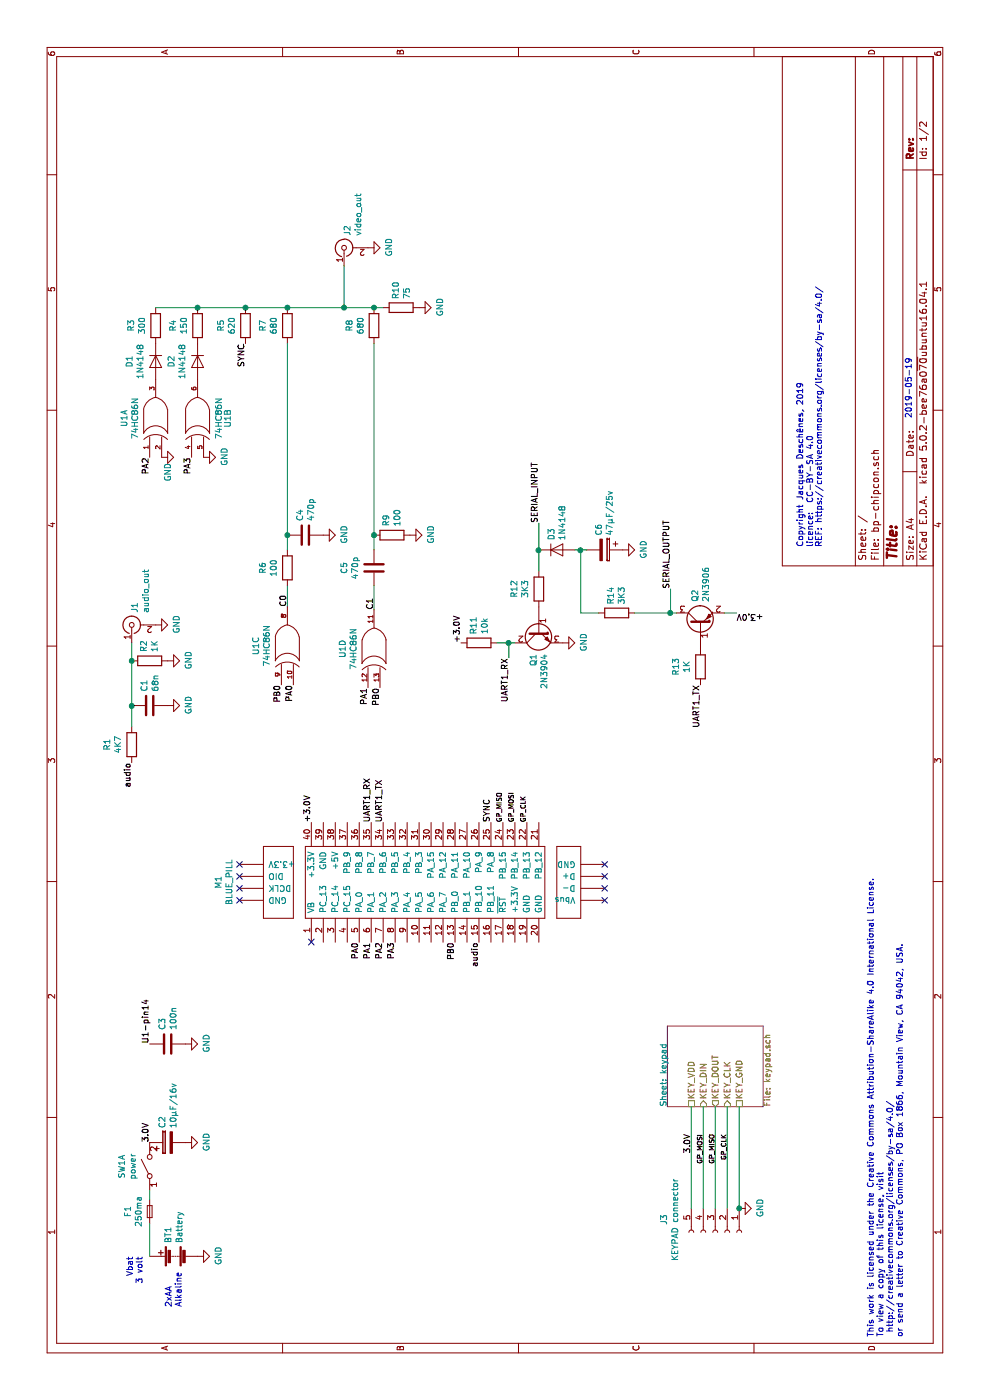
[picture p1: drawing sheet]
EESchema Schematic File Version 4
LIBS:bp-chipcon-cache
EELAYER 26 0
EELAYER END
$Descr A4 11693 8268
encoding utf-8
Sheet 1 2
Title ""
Date ""
Rev ""
Comp ""
Comment1 ""
Comment2 ""
Comment3 ""
Comment4 ""
$EndDescr
$Comp
L Personal_KiCAD:BLUE_PILL M1
U 1 1
P 4325 3550
F 0 "M1" H 4325 5278 50  0000 C CNN
F 1 "BLUE_PILL" H 4325 5187 50  0000 C CNN
F 2 "" H 4325 3550 50  0001 C CNN
F 3 "" H 4325 3550 50  0001 C CNN
	1    4325 3550
	1    0    0    -1  
$EndComp
Text Label 5975 2450 2    50   ~ 0
PA0
Text Label 5950 3075 2    50   ~ 0
PA1
Text Label 3825 3000 2    50   ~ 0
PA0
Text Label 3825 3100 2    50   ~ 0
PA1
Text Label 5975 2350 2    50   ~ 0
PB0
Text Label 3825 3800 2    50   ~ 0
PB0
Text Label 6625 2400 0    50   ~ 0
C0
Text Label 6600 3125 0    50   ~ 0
C1
$Comp
L device:R R6
U 1 1
P 6950 2400
F 0 "R6" V 6743 2400 50  0000 C CNN
F 1 "100" V 6834 2400 50  0000 C CNN
F 2 "" V 6880 2400 50  0001 C CNN
F 3 "" H 6950 2400 50  0001 C CNN
	1    6950 2400
	0    1    1    0   
$EndComp
$Comp
L device:R R9
U 1 1
P 7225 3275
F 0 "R9" H 7155 3229 50  0000 R CNN
F 1 "100" H 7155 3320 50  0000 R CNN
F 2 "" V 7155 3275 50  0001 C CNN
F 3 "" H 7225 3275 50  0001 C CNN
	1    7225 3275
	-1   0    0    1   
$EndComp
$Comp
L device:C C4
U 1 1
P 7225 2550
F 0 "C4" H 7340 2596 50  0000 L CNN
F 1 "470p" H 7340 2505 50  0000 L CNN
F 2 "" H 7263 2400 50  0001 C CNN
F 3 "" H 7225 2550 50  0001 C CNN
	1    7225 2550
	1    0    0    -1  
$EndComp
$Comp
L power:GND #PWR09
U 1 1
P 7225 2700
F 0 "#PWR09" H 7225 2450 50  0001 C CNN
F 1 "GND" H 7230 2527 50  0000 C CNN
F 2 "" H 7225 2700 50  0001 C CNN
F 3 "" H 7225 2700 50  0001 C CNN
	1    7225 2700
	1    0    0    -1  
$EndComp
$Comp
L device:C C5
U 1 1
P 6950 3125
F 0 "C5" V 6698 3125 50  0000 C CNN
F 1 "470p" V 6789 3125 50  0000 C CNN
F 2 "" H 6988 2975 50  0001 C CNN
F 3 "" H 6950 3125 50  0001 C CNN
	1    6950 3125
	0    1    1    0   
$EndComp
$Comp
L power:GND #PWR011
U 1 1
P 7225 3425
F 0 "#PWR011" H 7225 3175 50  0001 C CNN
F 1 "GND" H 7230 3252 50  0000 C CNN
F 2 "" H 7225 3425 50  0001 C CNN
F 3 "" H 7225 3425 50  0001 C CNN
	1    7225 3425
	1    0    0    -1  
$EndComp
Wire Wire Line
	6800 3125 6600 3125
Wire Wire Line
	7100 3125 7225 3125
Wire Wire Line
	6800 2400 6625 2400
Wire Wire Line
	7100 2400 7225 2400
$Comp
L conn:Conn_Coaxial J2
U 1 1
P 9625 2875
F 0 "J2" H 9724 2851 50  0000 L CNN
F 1 "video_out" H 9724 2760 50  0000 L CNN
F 2 "" H 9625 2875 50  0001 C CNN
F 3 "" H 9625 2875 50  0001 C CNN
	1    9625 2875
	1    0    0    -1  
$EndComp
$Comp
L power:GND #PWR010
U 1 1
P 9625 3075
F 0 "#PWR010" H 9625 2825 50  0001 C CNN
F 1 "GND" H 9630 2902 50  0000 C CNN
F 2 "" H 9625 3075 50  0001 C CNN
F 3 "" H 9625 3075 50  0001 C CNN
	1    9625 3075
	1    0    0    -1  
$EndComp
$Comp
L device:R R7
U 1 1
P 8975 2400
F 0 "R7" V 8768 2400 50  0000 C CNN
F 1 "680" V 8859 2400 50  0000 C CNN
F 2 "" V 8905 2400 50  0001 C CNN
F 3 "" H 8975 2400 50  0001 C CNN
	1    8975 2400
	0    1    1    0   
$EndComp
$Comp
L device:R R8
U 1 1
P 8975 3125
F 0 "R8" V 8768 3125 50  0000 C CNN
F 1 "680" V 8859 3125 50  0000 C CNN
F 2 "" V 8905 3125 50  0001 C CNN
F 3 "" H 8975 3125 50  0001 C CNN
	1    8975 3125
	0    1    1    0   
$EndComp
Connection ~ 7225 2400
Connection ~ 7225 3125
Wire Wire Line
	9475 2875 9125 2875
Connection ~ 9125 2875
$Comp
L device:R R5
U 1 1
P 8975 2050
F 0 "R5" V 8768 2050 50  0000 C CNN
F 1 "620" V 8859 2050 50  0000 C CNN
F 2 "" V 8905 2050 50  0001 C CNN
F 3 "" H 8975 2050 50  0001 C CNN
	1    8975 2050
	0    1    1    0   
$EndComp
Text Label 8825 2050 2    50   ~ 0
SYNC
Text Label 4825 4100 0    50   ~ 0
SYNC
$Comp
L device:R R4
U 1 1
P 8975 1650
F 0 "R4" V 8768 1650 50  0000 C CNN
F 1 "150" V 8859 1650 50  0000 C CNN
F 2 "" V 8905 1650 50  0001 C CNN
F 3 "" H 8975 1650 50  0001 C CNN
	1    8975 1650
	0    1    1    0   
$EndComp
Connection ~ 9125 2050
Text Label 7875 1250 2    50   ~ 0
PA2
$Comp
L device:D D2
U 1 1
P 8675 1650
F 0 "D2" H 8675 1434 50  0000 C CNN
F 1 "1N4148" H 8675 1525 50  0000 C CNN
F 2 "" H 8675 1650 50  0001 C CNN
F 3 "" H 8675 1650 50  0001 C CNN
	1    8675 1650
	-1   0    0    1   
$EndComp
Text Label 3825 3200 2    50   ~ 0
PA2
$Comp
L device:R R3
U 1 1
P 8975 1300
F 0 "R3" V 8768 1300 50  0000 C CNN
F 1 "300" V 8859 1300 50  0000 C CNN
F 2 "" V 8905 1300 50  0001 C CNN
F 3 "" H 8975 1300 50  0001 C CNN
	1    8975 1300
	0    1    1    0   
$EndComp
Text Label 7875 1600 2    50   ~ 0
PA3
Wire Wire Line
	9125 1300 9125 1650
Connection ~ 9125 1650
Wire Wire Line
	9125 1650 9125 2050
$Comp
L device:D D1
U 1 1
P 8675 1300
F 0 "D1" H 8675 1084 50  0000 C CNN
F 1 "1N4148" H 8675 1175 50  0000 C CNN
F 2 "" H 8675 1300 50  0001 C CNN
F 3 "" H 8675 1300 50  0001 C CNN
	1    8675 1300
	-1   0    0    1   
$EndComp
Wire Wire Line
	9125 2875 9125 3125
Text Label 3825 3300 2    50   ~ 0
PA3
$Comp
L device:C C3
U 1 1
P 2975 1400
F 0 "C3" H 3090 1446 50  0000 L CNN
F 1 "100n" H 3090 1355 50  0000 L CNN
F 2 "" H 3013 1250 50  0001 C CNN
F 3 "" H 2975 1400 50  0001 C CNN
	1    2975 1400
	1    0    0    -1  
$EndComp
$Comp
L power:GND #PWR06
U 1 1
P 2975 1550
F 0 "#PWR06" H 2975 1300 50  0001 C CNN
F 1 "GND" H 2980 1377 50  0000 C CNN
F 2 "" H 2975 1550 50  0001 C CNN
F 3 "" H 2975 1550 50  0001 C CNN
	1    2975 1550
	1    0    0    -1  
$EndComp
Text Label 2975 1250 0    50   ~ 0
U1-pin14
$Comp
L device:R R10
U 1 1
P 9125 3350
F 0 "R10" H 9195 3396 50  0000 L CNN
F 1 "75" H 9195 3305 50  0000 L CNN
F 2 "" V 9055 3350 50  0001 C CNN
F 3 "" H 9125 3350 50  0001 C CNN
	1    9125 3350
	1    0    0    -1  
$EndComp
$Comp
L power:GND #PWR012
U 1 1
P 9125 3500
F 0 "#PWR012" H 9125 3250 50  0001 C CNN
F 1 "GND" H 9130 3327 50  0000 C CNN
F 2 "" H 9125 3500 50  0001 C CNN
F 3 "" H 9125 3500 50  0001 C CNN
	1    9125 3500
	1    0    0    -1  
$EndComp
Connection ~ 9125 2400
Wire Wire Line
	9125 2400 9125 2875
Wire Wire Line
	9125 2050 9125 2400
Wire Wire Line
	9125 3125 9125 3200
Connection ~ 9125 3125
$Comp
L power:GND #PWR08
U 1 1
P 7875 1700
F 0 "#PWR08" H 7875 1450 50  0001 C CNN
F 1 "GND" H 7880 1527 50  0000 C CNN
F 2 "" H 7875 1700 50  0001 C CNN
F 3 "" H 7875 1700 50  0001 C CNN
	1    7875 1700
	1    0    0    -1  
$EndComp
$Comp
L Personal_KiCAD:74HC86N U1
U 3 1
P 6325 2400
F 0 "U1" H 6300 2665 50  0000 C CNN
F 1 "74HC86N" H 6300 2574 50  0000 C CNN
F 2 "" H 6325 2400 50  0001 C CNN
F 3 "" H 6325 2400 50  0001 C CNN
	3    6325 2400
	1    0    0    -1  
$EndComp
$Comp
L Personal_KiCAD:74HC86N U1
U 4 1
P 6300 3125
F 0 "U1" H 6275 3390 50  0000 C CNN
F 1 "74HC86N" H 6275 3299 50  0000 C CNN
F 2 "" H 6300 3125 50  0001 C CNN
F 3 "" H 6300 3125 50  0001 C CNN
	4    6300 3125
	1    0    0    -1  
$EndComp
$Comp
L Personal_KiCAD:74HC86N U1
U 1 1
P 8225 1300
F 0 "U1" H 8200 1565 50  0000 C CNN
F 1 "74HC86N" H 8200 1474 50  0000 C CNN
F 2 "" H 8225 1300 50  0001 C CNN
F 3 "" H 8225 1300 50  0001 C CNN
	1    8225 1300
	1    0    0    -1  
$EndComp
$Comp
L Personal_KiCAD:74HC86N U1
U 2 1
P 8225 1650
F 0 "U1" H 8200 1400 50  0000 C CNN
F 1 "74HC86N" H 8200 1475 50  0000 C CNN
F 2 "" H 8225 1650 50  0001 C CNN
F 3 "" H 8225 1650 50  0001 C CNN
	2    8225 1650
	1    0    0    -1  
$EndComp
$Comp
L device:Battery BT1
U 1 1
P 1200 1450
F 0 "BT1" H 1308 1496 50  0000 L CNN
F 1 "Battery" H 1308 1405 50  0000 L CNN
F 2 "" V 1200 1510 50  0001 C CNN
F 3 "~" V 1200 1510 50  0001 C CNN
	1    1200 1450
	1    0    0    -1  
$EndComp
Text Notes 775  1525 0    50   ~ 0
2xAA\nAlkaline
Text Notes 1200 1200 2    50   ~ 0
Vbat\n3 volt\n
$Comp
L switches:SW_DPST_x2 SW1
U 1 1
P 1950 1250
F 0 "SW1" H 1950 1485 50  0000 C CNN
F 1 "power" H 1950 1394 50  0000 C CNN
F 2 "" H 1950 1250 50  0001 C CNN
F 3 "" H 1950 1250 50  0001 C CNN
	1    1950 1250
	1    0    0    -1  
$EndComp
$Comp
L power:GND #PWR07
U 1 1
P 1200 1650
F 0 "#PWR07" H 1200 1400 50  0001 C CNN
F 1 "GND" H 1205 1477 50  0000 C CNN
F 2 "" H 1200 1650 50  0001 C CNN
F 3 "" H 1200 1650 50  0001 C CNN
	1    1200 1650
	1    0    0    -1  
$EndComp
Text Label 2150 1250 0    50   ~ 0
3.0V
$Comp
L device:CP C2
U 1 1
P 2150 1400
F 0 "C2" H 2268 1446 50  0000 L CNN
F 1 "10µF/16v" H 2268 1355 50  0000 L CNN
F 2 "" H 2188 1250 50  0001 C CNN
F 3 "" H 2150 1400 50  0001 C CNN
	1    2150 1400
	1    0    0    -1  
$EndComp
$Comp
L power:GND #PWR05
U 1 1
P 2150 1550
F 0 "#PWR05" H 2150 1300 50  0001 C CNN
F 1 "GND" H 2155 1377 50  0000 C CNN
F 2 "" H 2150 1550 50  0001 C CNN
F 3 "" H 2150 1550 50  0001 C CNN
	1    2150 1550
	1    0    0    -1  
$EndComp
Wire Wire Line
	7225 3125 8825 3125
Wire Wire Line
	7225 2400 8825 2400
$Comp
L power:GND #PWR02
U 1 1
P 7875 1350
F 0 "#PWR02" H 7875 1100 50  0001 C CNN
F 1 "GND" H 7750 1300 50  0000 C CNN
F 2 "" H 7875 1350 50  0001 C CNN
F 3 "" H 7875 1350 50  0001 C CNN
	1    7875 1350
	1    0    0    -1  
$EndComp
Text Label 4825 3200 0    50   ~ 0
UART1_TX
Text Label 4825 3100 0    50   ~ 0
UART1_RX
$Comp
L device:Q_NPN_BCE Q1
U 1 1
P 6425 4500
F 0 "Q1" H 6616 4546 50  0000 L CNN
F 1 "2N3904" H 6616 4455 50  0000 L CNN
F 2 "" H 6625 4600 50  0001 C CNN
F 3 "" H 6425 4500 50  0001 C CNN
	1    6425 4500
	-1   0    0    -1  
$EndComp
$Comp
L power:GND #PWR013
U 1 1
P 6325 4700
F 0 "#PWR013" H 6325 4450 50  0001 C CNN
F 1 "GND" H 6330 4527 50  0000 C CNN
F 2 "" H 6325 4700 50  0001 C CNN
F 3 "" H 6325 4700 50  0001 C CNN
	1    6325 4700
	1    0    0    -1  
$EndComp
$Comp
L device:R R11
U 1 1
P 6325 4000
F 0 "R11" H 6395 4046 50  0000 L CNN
F 1 "10k" H 6395 3955 50  0000 L CNN
F 2 "" V 6255 4000 50  0001 C CNN
F 3 "" H 6325 4000 50  0001 C CNN
	1    6325 4000
	1    0    0    -1  
$EndComp
$Comp
L device:R R12
U 1 1
P 6775 4500
F 0 "R12" V 6568 4500 50  0000 C CNN
F 1 "3K3" V 6659 4500 50  0000 C CNN
F 2 "" V 6705 4500 50  0001 C CNN
F 3 "" H 6775 4500 50  0001 C CNN
	1    6775 4500
	0    1    1    0   
$EndComp
$Comp
L device:D D3
U 1 1
P 7100 4650
F 0 "D3" V 7054 4729 50  0000 L CNN
F 1 "1N4148" V 7145 4729 50  0000 L CNN
F 2 "" H 7100 4650 50  0001 C CNN
F 3 "" H 7100 4650 50  0001 C CNN
	1    7100 4650
	0    1    1    0   
$EndComp
$Comp
L device:CP C6
U 1 1
P 7100 5050
F 0 "C6" H 6982 5004 50  0000 R CNN
F 1 "47µF/25v" H 6982 5095 50  0000 R CNN
F 2 "" H 7138 4900 50  0001 C CNN
F 3 "" H 7100 5050 50  0001 C CNN
	1    7100 5050
	-1   0    0    1   
$EndComp
$Comp
L power:GND #PWR014
U 1 1
P 7100 5200
F 0 "#PWR014" H 7100 4950 50  0001 C CNN
F 1 "GND" H 7105 5027 50  0000 C CNN
F 2 "" H 7100 5200 50  0001 C CNN
F 3 "" H 7100 5200 50  0001 C CNN
	1    7100 5200
	1    0    0    -1  
$EndComp
Text Label 6325 3850 0    50   ~ 0
+3.0V
Wire Wire Line
	6325 4150 6325 4250
Text Label 6200 4250 2    50   ~ 0
UART1_RX
Wire Wire Line
	6925 4500 7100 4500
$Comp
L device:Q_PNP_BEC Q2
U 1 1
P 6475 5850
F 0 "Q2" H 6666 5896 50  0000 L CNN
F 1 "2N3906" H 6666 5805 50  0000 L CNN
F 2 "" H 6675 5950 50  0001 C CNN
F 3 "" H 6475 5850 50  0001 C CNN
	1    6475 5850
	1    0    0    -1  
$EndComp
$Comp
L device:R R14
U 1 1
P 6575 5150
F 0 "R14" H 6505 5104 50  0000 R CNN
F 1 "3K3" H 6505 5195 50  0000 R CNN
F 2 "" V 6505 5150 50  0001 C CNN
F 3 "" H 6575 5150 50  0001 C CNN
	1    6575 5150
	-1   0    0    1   
$EndComp
$Comp
L device:R R13
U 1 1
P 6125 5850
F 0 "R13" V 5918 5850 50  0000 C CNN
F 1 "1K" V 6009 5850 50  0000 C CNN
F 2 "" V 6055 5850 50  0001 C CNN
F 3 "" H 6125 5850 50  0001 C CNN
	1    6125 5850
	0    1    1    0   
$EndComp
Text Label 6575 6150 3    50   ~ 0
+3.0V
Wire Wire Line
	6200 4250 6325 4250
Connection ~ 6325 4250
Wire Wire Line
	6325 4250 6325 4300
Text Label 5975 5850 2    50   ~ 0
UART1_TX
Text Label 7325 4500 0    50   ~ 0
SERIAL_INPUT
Text Label 6775 5600 0    50   ~ 0
SERIAL_OUTPUT
Wire Wire Line
	7100 4500 7325 4500
Connection ~ 7100 4500
Text Notes 7125 6800 0    50   ~ 0
Copyright Jacques Deschênes, 2019\nlicence:  CC-BY-SA 4.0
Text Notes 8200 7625 0    50   ~ 0
2019-05-19\n
Text Notes 7125 6875 0    50   ~ 0
REF: https://creativecommons.org/licenses/by-sa/4.0/
Text Notes 525  7550 0    50   ~ 0
This work is licensed under the Creative Commons Attribution-ShareAlike 4.0 International License.\nTo view a copy of this license, visit\n http://creativecommons.org/licenses/by-sa/4.0/ \nor send a letter to Creative Commons, PO Box 1866, Mountain View, CA 94042, USA.
$Comp
L conn:Conn_Coaxial J1
U 1 1
P 6475 1100
F 0 "J1" H 6574 1076 50  0000 L CNN
F 1 "audio_out" H 6574 985 50  0000 L CNN
F 2 "" H 6475 1100 50  0001 C CNN
F 3 "" H 6475 1100 50  0001 C CNN
	1    6475 1100
	1    0    0    -1  
$EndComp
$Comp
L power:GND #PWR01
U 1 1
P 6475 1300
F 0 "#PWR01" H 6475 1050 50  0001 C CNN
F 1 "GND" H 6480 1127 50  0000 C CNN
F 2 "" H 6475 1300 50  0001 C CNN
F 3 "" H 6475 1300 50  0001 C CNN
	1    6475 1300
	1    0    0    -1  
$EndComp
$Comp
L device:R R1
U 1 1
P 5475 1100
F 0 "R1" V 5268 1100 50  0000 C CNN
F 1 "4K7" V 5359 1100 50  0000 C CNN
F 2 "" V 5405 1100 50  0001 C CNN
F 3 "" H 5475 1100 50  0001 C CNN
	1    5475 1100
	0    1    1    0   
$EndComp
$Comp
L device:R R2
U 1 1
P 6175 1250
F 0 "R2" H 6105 1204 50  0000 R CNN
F 1 "1K" H 6105 1295 50  0000 R CNN
F 2 "" V 6105 1250 50  0001 C CNN
F 3 "" H 6175 1250 50  0001 C CNN
	1    6175 1250
	-1   0    0    1   
$EndComp
$Comp
L power:GND #PWR04
U 1 1
P 6175 1400
F 0 "#PWR04" H 6175 1150 50  0001 C CNN
F 1 "GND" H 6180 1227 50  0000 C CNN
F 2 "" H 6175 1400 50  0001 C CNN
F 3 "" H 6175 1400 50  0001 C CNN
	1    6175 1400
	1    0    0    -1  
$EndComp
Wire Wire Line
	6175 1100 6325 1100
Connection ~ 6175 1100
$Comp
L device:C C1
U 1 1
P 5800 1250
F 0 "C1" H 5915 1296 50  0000 L CNN
F 1 "68n" H 5915 1205 50  0000 L CNN
F 2 "" H 5838 1100 50  0001 C CNN
F 3 "" H 5800 1250 50  0001 C CNN
	1    5800 1250
	1    0    0    -1  
$EndComp
Wire Wire Line
	5625 1100 5800 1100
Wire Wire Line
	5800 1100 6175 1100
Connection ~ 5800 1100
$Comp
L power:GND #PWR03
U 1 1
P 5800 1400
F 0 "#PWR03" H 5800 1150 50  0001 C CNN
F 1 "GND" H 5805 1227 50  0000 C CNN
F 2 "" H 5800 1400 50  0001 C CNN
F 3 "" H 5800 1400 50  0001 C CNN
	1    5800 1400
	1    0    0    -1  
$EndComp
Text Label 5325 1100 2    50   ~ 0
audio
Text Label 3825 4000 2    50   ~ 0
audio
Text Label 5950 3175 2    50   ~ 0
PB0
$Sheet
S 2450 5575 675  800 
U 5CE41476
F0 "keypad" 50
F1 "keypad.sch" 50
F2 "KEY_VDD" U L 2450 5775 50 
F3 "KEY_GND" U L 2450 6175 50 
F4 "KEY_CLK" I L 2450 6075 50 
F5 "KEY_DIN" I L 2450 5875 50 
F6 "KEY_DOUT" O L 2450 5975 50 
$EndSheet
$Comp
L power:GND #PWR015
U 1 1
P 1600 6175
F 0 "#PWR015" H 1600 5925 50  0001 C CNN
F 1 "GND" H 1605 6002 50  0000 C CNN
F 2 "" H 1600 6175 50  0001 C CNN
F 3 "" H 1600 6175 50  0001 C CNN
	1    1600 6175
	1    0    0    -1  
$EndComp
Text Label 2225 5775 2    50   ~ 0
3.0V
Text Label 2225 6075 2    39   ~ 0
GP_CLK
Text Label 2225 5875 2    39   ~ 0
GP_MOSI
Text Label 2225 5975 2    39   ~ 0
GP_MISO
Text Label 4825 4300 0    39   ~ 0
GP_MOSI
Text Label 4825 4200 0    39   ~ 0
GP_MISO
Text Label 4825 4400 0    39   ~ 0
GP_CLK
NoConn ~ 4275 5050
NoConn ~ 4375 5050
NoConn ~ 4175 5050
NoConn ~ 4475 5050
NoConn ~ 4175 2000
NoConn ~ 4275 2000
NoConn ~ 4375 2000
NoConn ~ 4475 2000
NoConn ~ 3825 2600
Text Label 4825 2600 0    50   ~ 0
+3.0V
$Comp
L conn:Conn_01x05_Female J3
U 1 1
P 1400 5975
F 0 "J3" H 1294 5550 50  0000 C CNN
F 1 "KEYPAD connector" H 1294 5641 50  0000 C CNN
F 2 "" H 1400 5975 50  0001 C CNN
F 3 "~" H 1400 5975 50  0001 C CNN
	1    1400 5975
	-1   0    0    1   
$EndComp
Wire Wire Line
	1600 5875 2450 5875
Wire Wire Line
	1600 5775 2450 5775
Wire Wire Line
	1600 5975 2450 5975
Wire Wire Line
	1600 6075 2450 6075
Wire Wire Line
	1600 6175 2450 6175
Connection ~ 1600 6175
$Comp
L device:Fuse_Small F1
U 1 1
P 1575 1250
F 0 "F1" H 1575 1435 50  0000 C CNN
F 1 "250ma" H 1575 1344 50  0000 C CNN
F 2 "" H 1575 1250 50  0001 C CNN
F 3 "" H 1575 1250 50  0001 C CNN
	1    1575 1250
	1    0    0    -1  
$EndComp
Wire Wire Line
	1200 1250 1475 1250
Wire Wire Line
	1675 1250 1750 1250
Wire Wire Line
	7100 4800 7100 4850
Wire Wire Line
	6575 5000 6575 4850
Wire Wire Line
	6575 4850 7100 4850
Connection ~ 7100 4850
Wire Wire Line
	7100 4850 7100 4900
Wire Wire Line
	6575 6050 6575 6150
Wire Wire Line
	6575 5300 6575 5600
Wire Wire Line
	6575 5600 6775 5600
Connection ~ 6575 5600
Wire Wire Line
	6575 5600 6575 5650
$EndSCHEMATC
